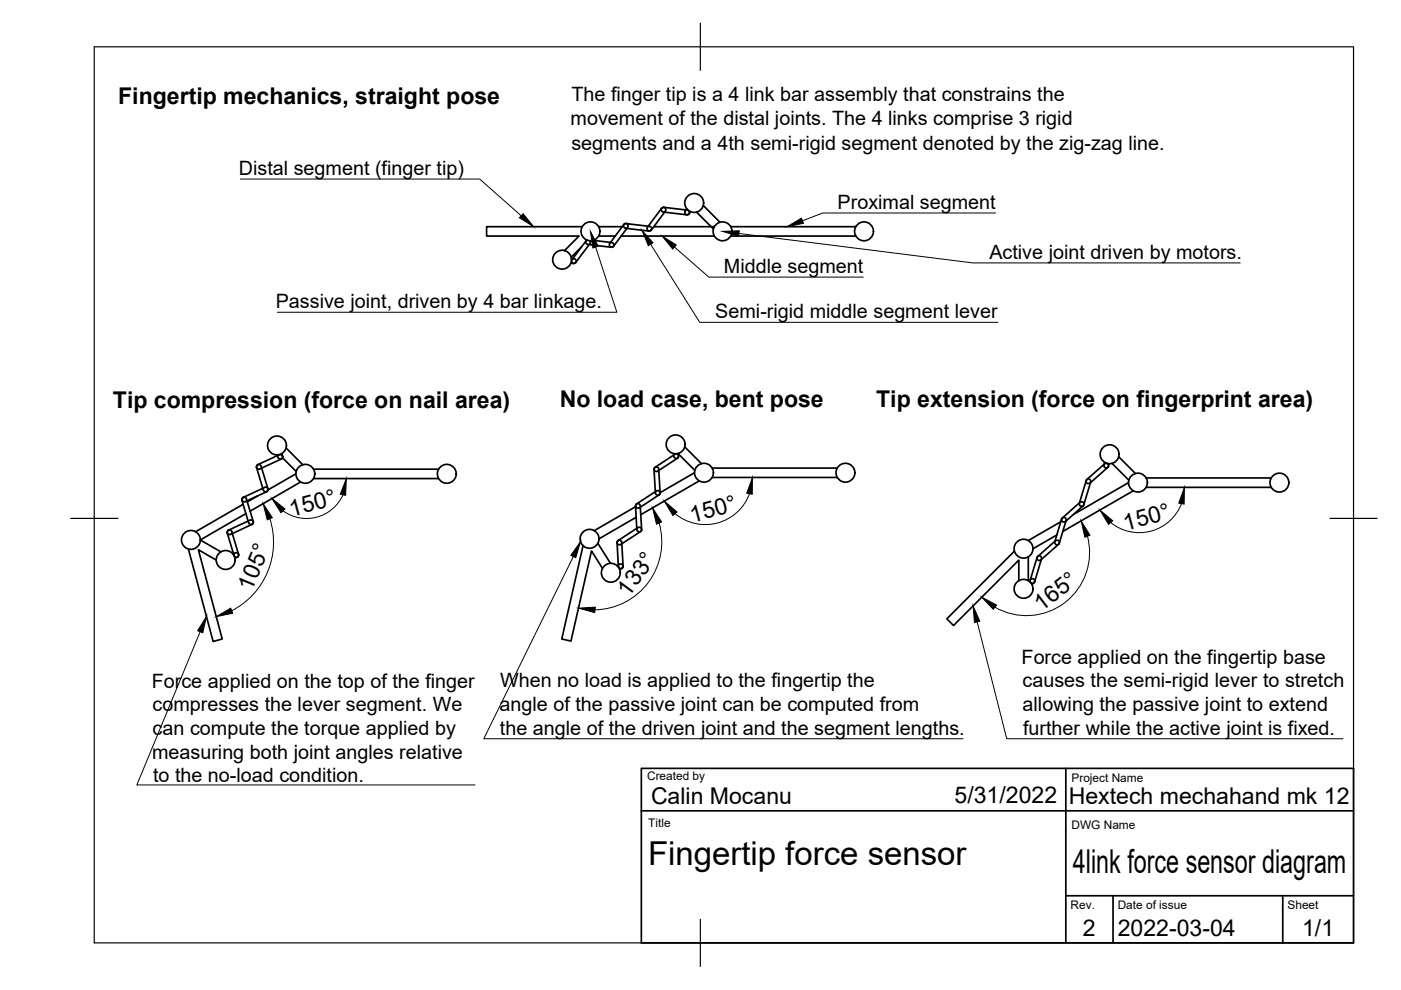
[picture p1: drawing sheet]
<svg xmlns="http://www.w3.org/2000/svg" width="297mm" height="210mm" viewBox="0 0 297 210" stroke-linecap="round" stroke-linejoin="round" font-family="sans-serif">
<!-- layer: Visible -->
<g fill="none" stroke="#000" stroke-width=".36">
<path d="M121.1 54.8l.6 .1M121.7 54.9a.5 .5 0 0 1 .5 .5 .5 .5 0 0 1-.6 .4h-.6M123.3 52.4l-2.2 2.2M123.4 48.1h-20.2v2h19.6l-3.1 3M124.3 51l-3 4.1a.5 .5 0 0 0 .1 .6 .5 .5 0 0 0 .7 0l3-4.1v-.5M124.3 51l.1-.1a.5 .5 0 0 0-.2 .5 .5 .5 0 0 0 .4 .4l5 .6a.5 .5 0 0 0 .6-.4 .5 .5 0 0 0-.5-.6M125.8 51l3.9 .4M126.9 48.1h5M126.9 50.1h3.5M131.7 50.1h19.7M132.3 47.6l-3 4a.5 .5 0 0 0 .1 .7 .5 .5 0 0 0 .7-.1l3-4M132.3 47.6a.5 .5 0 0 1 .7-.1 .5 .5 0 0 1 .1 .7"/>
<path d="M137.7 48a.51 .51 0 0 1 .5 .6 .51 .51 0 0 1-.6 .4l-5-.6a.5 .5 0 0 1-.4-.6 .5 .5 0 0 1 .5-.4l5 .6M138.6 48.1h12.8M140.3 44.2l-3 4a.5 .5 0 0 0 .1 .7 .5 .5 0 0 0 .7-.1M140.3 44.2a.5 .5 0 0 1 .7-.1 .5 .5 0 0 1 .1 .7l-3 4M145.6 44.3l-.3 .4a.5 .5 0 0 0 .1 .7 .5 .5 0 0 0 .7-.1M145.7 44.5l-5-.5a.5 .5 0 0 0-.5 .4 .5 .5 0 0 0 .4 .5l5 .6a.5 .5 0 0 0 .6-.4 .5 .5 0 0 0-.5-.5M146.4 44.9l-.3 .5M147.7 45l3.6 3.5M149.1 43.6l3.6 3.5M154.9 48.1h26.6M154.9 50.1h26.6M58.8 96.4l.1 .6"/>
<path d="M59.2 96.4l-4.5 2.1a.5 .5 0 0 0-.3 .7 .5 .5 0 0 0 .7 .2l4.5-2.1a.5 .5 0 0 0 .3-.6 .5 .5 0 0 0-.7-.3M59.8 96.2l.1 .5M59.9 97.1l2.9 2.8M59.9 96.7a.5 .5 0 0 1-.3 .6 .5 .5 0 0 1-.6-.3M60.6 95l3.6 3.5M66.4 99.5h26.6M138.7 99.5l.3 5a.5 .5 0 0 0 .5 .5 .5 .5 0 0 0 .5-.5M138.7 99.5a.5 .5 0 0 1 .5-.5 .5 .5 0 0 1 .5 .5l.3 5M142.8 96.2l.1 .6M143.6 97.1l-4.1 2.8a.5 .5 0 0 1-.7-.1 .5 .5 0 0 1 .1-.7M143.6 97.1a.5 .5 0 0 0 .2-.7 .5 .5 0 0 0-.7-.1l-4.2 2.8M143.8 96.1l.1 .6a.5 .5 0 0 1-.5 .5 .5 .5 0 0 1-.5-.5"/>
<path d="M143.8 96.3l3.5 3.4M145.2 94.7l3.5 3.6M151 99.2h26.5M234.2 98.4l-3.8 3.3M234.2 98.4a.5 .5 0 0 1 .7 0 .5 .5 0 0 1 0 .7l-3.8 3.3M234.2 98l-.2 .6M235.2 98.3l-.2 .6a.5 .5 0 0 1-.6 .3 .5 .5 0 0 1-.3-.6M235.8 98.2l3.5 3.6M237.2 96.8l3.5 3.6M39.9 116.4l5.3 19.6 1.9-.5-5-18.9 3.7 2.1M42.5 114.5l4.3 2.5M48.3 112.5a.5 .5 0 0 1 .8 .2l1.5 4.8a.5 .5 0 0 1-.3 .6 .5 .5 0 0 1-.7-.3l-1.4-4.8z"/>
<path d="M48.5 112.4a.5 .5 0 0 0-.3 .7 .5 .5 0 0 0 .7 .2M49.4 117.5l.5-.3a.5 .5 0 0 1 .7 .3 .5 .5 0 0 1-.3 .6M50.3 118.1l-.5 .3M51.5 106.9l-10 5.8M51.6 105.4a.5 .5 0 0 0-.3 .7 .5 .5 0 0 0 .7 .3M52.1 108.9l-9.6 5.6M52.3 105.8a.51 .51 0 0 0-.7-.4 .51 .51 0 0 0-.3 .7l1.4 4.8a.5 .5 0 0 0 .7 .3 .5 .5 0 0 0 .3-.6l-1.5-4.8M53 110.3l-4.5 2.1M53 110.3a.5 .5 0 0 1 .7 .2 .5 .5 0 0 1-.3 .7M53.4 111.2l-4.5 2.1M54.7 105.1l-2.3 1.3M55.9 103.9a.5 .5 0 0 0 .6 .4 .5 .5 0 0 0 .3-.7l-1.4-4.8a.5 .5 0 0 0-.7-.3 .5 .5 0 0 0-.3 .6l1.4 4.8"/>
<path d="M56.1 103.3l-4.5 2.2M56.1 103.3a.5 .5 0 0 1 .7 .3 .5 .5 0 0 1-.3 .6l-4.5 2.2M62.7 100.5l-5.9 3.4M63.7 102.2l-10.7 6.2M66.4 101.5h26.6M123.6 115.7l-4.5 19.8 2 .4 4.3-19.1 2.3 3.7M126.7 115.2l2.7 4.2M130.9 120l.5-.4a.5 .5 0 0 1 .6 .2 .5 .5 0 0 1-.1 .7l-.5 .3M131.1 114.6a.5 .5 0 0 0-.2 .7 .5 .5 0 0 0 .7 .1l4.2-2.7a.5 .5 0 0 0 .2-.7 .5 .5 0 0 0-.7-.1l-4.3 2.7M134.7 107.4l-8.7 5.1M134.9 109.7l-7.9 4.6M135 106.8a.5 .5 0 0 0-.2 .7 .5 .5 0 0 0 .7 .2"/>
<path d="M135 112.3a.5 .5 0 0 0 .6 .5 .5 .5 0 0 0 .4-.6l-.3-5a.5 .5 0 0 0-.5-.4 .5 .5 0 0 0-.5 .5l.3 5M139.7 104.9l-4.2 2.8M139.7 104.9a.5 .5 0 0 0 .2-.7 .5 .5 0 0 0-.7-.1l-4.2 2.7M147.2 100.2l-7.2 4.3M148.2 102l-12.4 7.1M151 101.2h26.5M215.1 116.9l-14.4 14.3 1.5 1.4 13.8-13.8v4.3M218 118.1v5M219.9 118.2l-1.5 4.8a.5 .5 0 0 0 .4 .6 .5 .5 0 0 0 .6-.3M219.9 118.2a.5 .5 0 0 1 .6-.3 .5 .5 0 0 1 .3 .6M220.8 118.5l-1.4 4.8M224.1 113.4l-5.1 2.9"/>
<path d="M224.5 115.4a.5 .5 0 0 0 0-.7 .5 .5 0 0 0-.7 0l-3.8 3.3a.5 .5 0 0 0 0 .7 .5 .5 0 0 0 .7 0l3.7-3.3M224.9 110.6l-6.9 4M225.1 110.1a.5 .5 0 0 1 .6-.4 .5 .5 0 0 1 .3 .7l-1.4 4.8a.5 .5 0 0 1-.6 .3 .5 .5 0 0 1-.4-.6l1.5-4.8M228.8 106.7l1.5-4.8a.5 .5 0 0 1 .6-.3 .5 .5 0 0 1 .3 .6l-1.4 4.8M228.9 106.7a.5 .5 0 0 0 .3 .7 .5 .5 0 0 0 .6-.4M229.6 107.2l-3.7 3.4a.5 .5 0 0 1-.7-.1 .5 .5 0 0 1 0-.7l3.8-3.3a.5 .5 0 0 1 .7 0 .5 .5 0 0 1 0 .7M230.4 101.7a.5 .5 0 0 0 0 .7 .5 .5 0 0 0 .7 0M239.3 102.3l-11.7 6.8M240.3 104.1l-15 8.6M243 101.3h26.5M243 103.3h26.5M132.1 120l-.3-5a.5 .5 0 0 0-.5-.5 .5 .5 0 0 0-.5 .6l.3 5"/>
<path d="M132.1 120a.5 .5 0 0 1-.4 .6 .5 .5 0 0 1-.6-.5M218.1 123.2l.5-.4a.5 .5 0 0 1 .7 0 .5 .5 0 0 1-.1 .7l-.4 .4"/>
<circle cx="119.2" cy="55.1" r="2"/>
<circle cx="125.2" cy="49" r="2"/>
<circle cx="147.2" cy="43" r="2"/>
<circle cx="153.2" cy="49" r="2"/>
<circle cx="183.2" cy="49" r="2"/>
<circle cx="58.7" cy="94.4" r="2"/>
<circle cx="143.2" cy="94.2" r="2"/>
<circle cx="235.3" cy="96.3" r="2"/>
<circle cx="40.5" cy="114.5" r="2"/>
<circle cx="47.8" cy="118.7" r="2"/>
<circle cx="64.7" cy="100.5" r="2"/>
<circle cx="94.7" cy="100.5" r="2"/>
<circle cx="125" cy="114.2" r="2"/>
<circle cx="149.3" cy="100.2" r="2"/>
<circle cx="179.2" cy="100.2" r="2"/>
<circle cx="217" cy="116.3" r="2"/>
<circle cx="241.3" cy="102.3" r="2"/>
<circle cx="271.3" cy="102.3" r="2"/>
<circle cx="129.5" cy="121.4" r="2"/>
<circle cx="217" cy="124.8" r="2"/>
</g>
<!-- layer: Border -->
<path d="M20 9.9h267v190h-267zM148.5 4.9v10M15 109.9h10M282 109.9h10M148.5 194.9v10" fill="none" stroke="#000" stroke-width=".25"/>
<!-- layer: TitleBlock -->
<path d="M136 162.9h151v37h-151zM136 171.9h151M226 162.9v37M226 189.9h61M236 189.9v10M272 189.9v10" fill="none" stroke="#000" stroke-width=".36"/>
<!-- layer: Dimensions -->
<path d="M57.2 110a16.4 16.4 0 0 1-8.1 19.5M72.7 104.9a8.5 8.5 0 0 1-12.7 3.4M139.8 110.9a14.4 14.4 0 0 1-13.6 18.4M158.9 104.7a10 10 0 0 1-15.8 4.2M230.6 113.7a13.4 13.4 0 0 1-4.8 14.1 13.4 13.4 0 0 1-14.9 .9M250.5 106.8a9.6 9.6 0 0 1-15 4" fill="none" stroke="#000" stroke-width=".21"/>
<path d="M55.8 106.8l1.9 3-1 .4zM57.7 105.7l2.7 2.2-.8 .8zM73.4 101.5l-.1 3.5-1.2-.2zM138.4 107.7l1.9 3-1.1 .4zM140.8 106.2l2.8 2.4-.9 .7zM159.5 101.2v3.6l-1.2-.2zM229.2 110.4l1.9 3.1-1.1 .4zM233.2 108.2l2.7 2.2-.9 .8zM251.1 103.3v3.6l-1.2-.2zM45.9 130.7l3-1.8 .4 1.1zM122.7 128.9l3.5-.2-.1 1.2zM208.2 126.6l3.1 1.7-.7 .9z" fill="#000" stroke="#000" stroke-width=".21"/>
<!-- layer: Annotations -->
<path d="M110.9 45.3l2.2 2.8-3-1.9zM125.2 49.1l1.6 3.1-1.1 .4zM136.1 48.8l2.4 2.7-1 .6zM140.4 50.1l3 1.8-.8 .9zM153.2 49.1l3.5-.2-.1 1.2zM166.9 48.1l3-1.8 .4 1zM123.1 114.8l-1 3.5-1.1-.6zM43.8 130.7l-.8 3.5-1.1-.5zM206.3 128.5l1.4 3.2-1.1 .3z" fill="#000" stroke="#000" stroke-width=".21"/>
<path d="M50.9 38h50.8l8.8 7.8M126.3 52.4l4.5 13.8h-72M137.9 51.8l10.5 16.5h63.2M143 52.4l7.3 6.4h32.7M156.7 49.5l49.5 6.2h56.8M211.1 45.2h-36.7l-4.3 1.6M121.6 118l-19 38.6h101.6M42.4 133.9l-13.4 32.5h71.7M207.2 131.9l6.2 24.7h71.4" fill="none" stroke="#000" stroke-width=".21"/>
<g font-size="7">
<text x="137.4" y="183.5">Fingertip force sensor</text>
<text x="227.5" y="185.2">4link force sensor diagram</text>
</g>
<g font-size="4.9">
<text x="25.1" y="22.1">Fingertip mechanics, straight pose</text>
<text x="23.9" y="86.4">Tip compression (force on nail area)</text>
<text x="118.7" y="86.2">No load case, bent pose</text>
<text x="185.8" y="86.2">Tip extension (force on fingerprint area)</text>
<text x="61.8" y="109.6" transform="rotate(-15 61.8 109.6)">150°</text>
<text x="146.7" y="110.8" transform="rotate(-15 146.7 110.8)">150°</text>
<text x="238.7" y="112.5" transform="rotate(-15 238.7 112.5)">150°</text>
<text x="53.4" y="125.4" transform="rotate(-68 53.4 125.4)">105°</text>
<text x="133.2" y="126.7" transform="rotate(-54 133.2 126.7)">133°</text>
<text x="220.8" y="129.7" transform="rotate(-38 220.8 129.7)">165°</text>
<text x="138" y="170.6">Calin Mocanu</text>
<text x="202.4" y="170.3">5/31/2022</text>
<text x="226.6" y="170.4">Hextech mechahand mk 12</text>
<text x="229.6" y="198.6">2</text>
<text x="237" y="198.4">2022-03-04</text>
<text x="276.1" y="198.6">1/1</text>
</g>
<g font-size="4.2">
<text x="121.2" y="21.3">The finger tip is a 4 link bar assembly that constrains the</text>
<text x="121" y="26.5">movement of the distal joints. The 4 links comprise 3 rigid</text>
<text x="121.1" y="31.7">segments and a 4th semi-rigid segment denoted by the zig-zag line.</text>
<text x="50.6" y="37.1">Distal segment (finger tip)</text>
<text x="177.6" y="44.3">Proximal segment</text>
<text x="153.5" y="57.9">Middle segment</text>
<text x="209.8" y="54.9">Active joint driven by motors.</text>
<text x="58.5" y="65.3">Passive joint, driven by 4 bar linkage.</text>
<text x="151.7" y="67.5">Semi-rigid middle segment lever</text>
<text x="216.6" y="140.7">Force applied on the fingertip base</text>
<text x="32.2" y="145.8">Force applied on the top of the finger</text>
<text x="106" y="145.6">When no load is applied to the fingertip the</text>
<text x="216.8" y="145.7">causes the semi-rigid lever to stretch</text>
<text x="32.4" y="150.8">compresses the lever segment. We</text>
<text x="32.4" y="155.8">can compute the torque applied by</text>
<text x="105.9" y="150.7">angle of the passive joint can be computed from</text>
<text x="106" y="155.7">the angle of the driven joint and the segment lengths.</text>
<text x="216.8" y="150.7">allowing the passive joint to extend</text>
<text x="216.9" y="155.7">further while the active joint is fixed.</text>
<text x="32.2" y="160.8">measuring both joint angles relative</text>
<text x="32.4" y="165.8">to the no-load condition.</text>
</g>
<g font-size="2.5">
<text x="137.2" y="165.4">Created by</text>
<text x="227.2" y="165.8">Project Name</text>
<text x="137.4" y="175.4">Title</text>
<text x="227.2" y="175.8">DWG Name</text>
<text x="227" y="192.7">Rev.</text>
<text x="237" y="192.7">Date of issue</text>
<text x="273" y="192.7">Sheet</text>
</g>
</svg>
